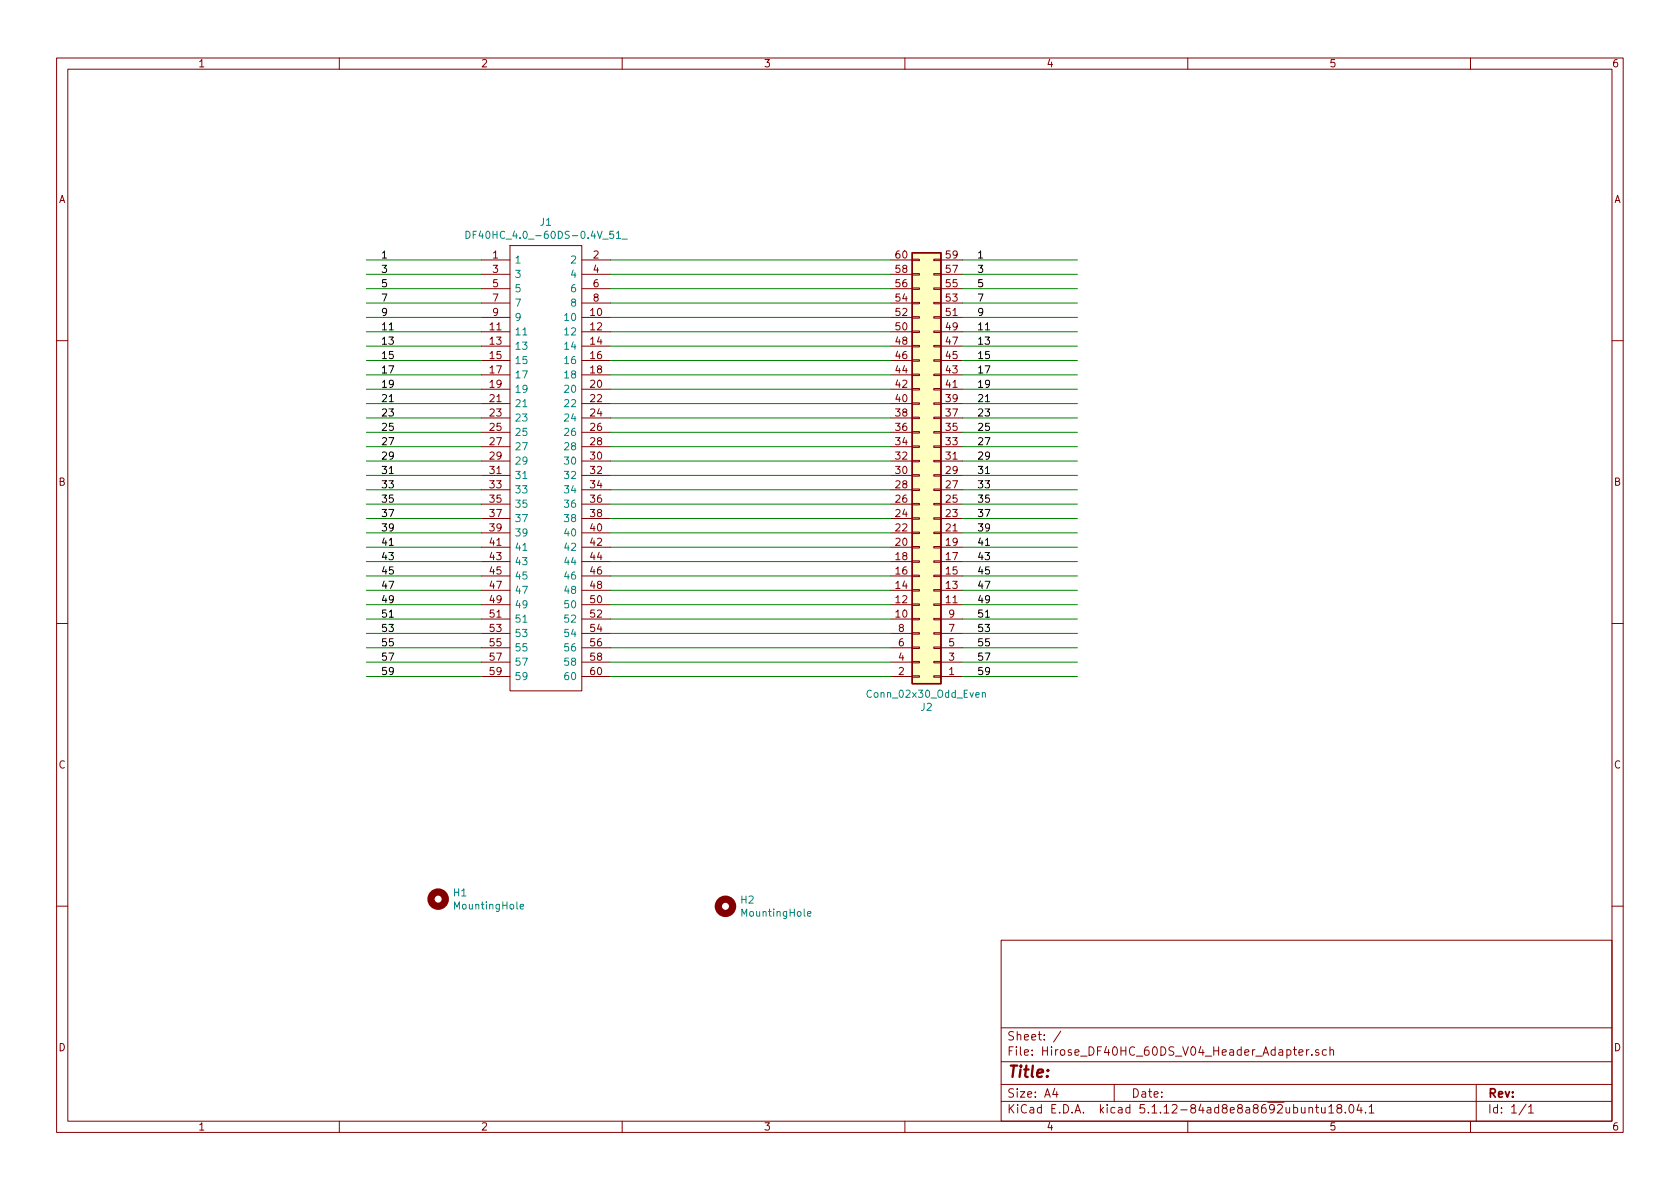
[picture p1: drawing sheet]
EESchema Schematic File Version 4
EELAYER 30 0
EELAYER END
$Descr A4 11693 8268
encoding utf-8
Sheet 1 1
Title ""
Date ""
Rev ""
Comp ""
Comment1 ""
Comment2 ""
Comment3 ""
Comment4 ""
$EndDescr
Wire Wire Line
	4250 1800 6200 1800
Wire Wire Line
	4250 1900 6200 1900
Wire Wire Line
	4250 2000 6200 2000
Wire Wire Line
	4250 2100 6200 2100
Wire Wire Line
	4250 2200 6200 2200
Wire Wire Line
	4250 2300 6200 2300
Wire Wire Line
	4250 2400 6200 2400
Wire Wire Line
	4250 2500 6200 2500
Wire Wire Line
	4250 2600 6200 2600
Wire Wire Line
	4250 2700 6200 2700
Wire Wire Line
	4250 2800 6200 2800
Wire Wire Line
	4250 2900 6200 2900
Wire Wire Line
	4250 3000 6200 3000
Wire Wire Line
	4250 3100 6200 3100
Wire Wire Line
	4250 3200 6200 3200
Wire Wire Line
	4250 3300 6200 3300
Wire Wire Line
	4250 3400 6200 3400
Wire Wire Line
	4250 3500 6200 3500
Wire Wire Line
	4250 3600 6200 3600
Wire Wire Line
	4250 3700 6200 3700
Wire Wire Line
	4250 3800 6200 3800
Wire Wire Line
	4250 3900 6200 3900
Wire Wire Line
	4250 4000 6200 4000
Wire Wire Line
	4250 4100 6200 4100
Wire Wire Line
	4250 4200 6200 4200
Wire Wire Line
	4250 4300 6200 4300
Wire Wire Line
	4250 4400 6200 4400
Wire Wire Line
	4250 4500 6200 4500
Wire Wire Line
	4250 4600 6200 4600
Wire Wire Line
	6200 4700 4250 4700
Text Label 2650 4700 0    50   ~ 0
59
Text Label 2650 4600 0    50   ~ 0
57
Text Label 2650 4500 0    50   ~ 0
55
Text Label 2650 4400 0    50   ~ 0
53
Text Label 2650 4300 0    50   ~ 0
51
Text Label 2650 4200 0    50   ~ 0
49
Text Label 2650 4100 0    50   ~ 0
47
Text Label 2650 4000 0    50   ~ 0
45
Text Label 2650 3900 0    50   ~ 0
43
Text Label 2650 3800 0    50   ~ 0
41
Text Label 2650 3700 0    50   ~ 0
39
Text Label 2650 3600 0    50   ~ 0
37
Text Label 2650 3500 0    50   ~ 0
35
Text Label 2650 3400 0    50   ~ 0
33
Text Label 2650 3300 0    50   ~ 0
31
Text Label 2650 3200 0    50   ~ 0
29
Text Label 2650 3100 0    50   ~ 0
27
Text Label 2650 3000 0    50   ~ 0
25
Text Label 2650 2900 0    50   ~ 0
23
Text Label 2650 2800 0    50   ~ 0
21
Text Label 2650 2700 0    50   ~ 0
19
Text Label 2650 2600 0    50   ~ 0
17
Text Label 2650 2500 0    50   ~ 0
15
Text Label 2650 2400 0    50   ~ 0
13
Text Label 2650 2300 0    50   ~ 0
11
Text Label 2650 2200 0    50   ~ 0
9
Text Label 2650 2100 0    50   ~ 0
7
Text Label 2650 2000 0    50   ~ 0
5
Text Label 2650 1900 0    50   ~ 0
3
Text Label 2650 1800 0    50   ~ 0
1
Wire Wire Line
	3350 4700 2550 4700
Wire Wire Line
	3350 4600 2550 4600
Wire Wire Line
	3350 4500 2550 4500
Wire Wire Line
	3350 4400 2550 4400
Wire Wire Line
	3350 4300 2550 4300
Wire Wire Line
	3350 4200 2550 4200
Wire Wire Line
	3350 4100 2550 4100
Wire Wire Line
	3350 4000 2550 4000
Wire Wire Line
	3350 3900 2550 3900
Wire Wire Line
	3350 3800 2550 3800
Wire Wire Line
	3350 3700 2550 3700
Wire Wire Line
	3350 3600 2550 3600
Wire Wire Line
	3350 3500 2550 3500
Wire Wire Line
	3350 3400 2550 3400
Wire Wire Line
	3350 3300 2550 3300
Wire Wire Line
	3350 3200 2550 3200
Wire Wire Line
	3350 3100 2550 3100
Wire Wire Line
	3350 3000 2550 3000
Wire Wire Line
	3350 2900 2550 2900
Wire Wire Line
	3350 2800 2550 2800
Wire Wire Line
	3350 2700 2550 2700
Wire Wire Line
	3350 2600 2550 2600
Wire Wire Line
	3350 2500 2550 2500
Wire Wire Line
	3350 2400 2550 2400
Wire Wire Line
	3350 2300 2550 2300
Wire Wire Line
	3350 2200 2550 2200
Wire Wire Line
	3350 2100 2550 2100
Wire Wire Line
	3350 2000 2550 2000
Wire Wire Line
	3350 1900 2550 1900
Wire Wire Line
	3350 1800 2550 1800
Text Label 6800 4700 0    50   ~ 0
59
Text Label 6800 4600 0    50   ~ 0
57
Text Label 6800 4500 0    50   ~ 0
55
Text Label 6800 4400 0    50   ~ 0
53
Text Label 6800 4300 0    50   ~ 0
51
Text Label 6800 4200 0    50   ~ 0
49
Text Label 6800 4100 0    50   ~ 0
47
Text Label 6800 4000 0    50   ~ 0
45
Text Label 6800 3900 0    50   ~ 0
43
Text Label 6800 3800 0    50   ~ 0
41
Text Label 6800 3700 0    50   ~ 0
39
Text Label 6800 3600 0    50   ~ 0
37
Text Label 6800 3500 0    50   ~ 0
35
Text Label 6800 3400 0    50   ~ 0
33
Text Label 6800 3300 0    50   ~ 0
31
Text Label 6800 3200 0    50   ~ 0
29
Text Label 6800 3100 0    50   ~ 0
27
Text Label 6800 3000 0    50   ~ 0
25
Text Label 6800 2900 0    50   ~ 0
23
Text Label 6800 2800 0    50   ~ 0
21
Text Label 6800 2700 0    50   ~ 0
19
Text Label 6800 2600 0    50   ~ 0
17
Text Label 6800 2500 0    50   ~ 0
15
Text Label 6800 2400 0    50   ~ 0
13
Text Label 6800 2300 0    50   ~ 0
11
Text Label 6800 2200 0    50   ~ 0
9
Text Label 6800 2100 0    50   ~ 0
7
Text Label 6800 2000 0    50   ~ 0
5
Text Label 6800 1900 0    50   ~ 0
3
Text Label 6800 1800 0    50   ~ 0
1
$Comp
L Mechanical:MountingHole H1
U 1 1
P 3050 6250
F 0 "H1" H 3150 6296 50  0000 L CNN
F 1 "MountingHole" H 3150 6205 50  0000 L CNN
F 2 "MountingHole:MountingHole_3.2mm_M3" H 3050 6250 50  0001 C CNN
F 3 "~" H 3050 6250 50  0001 C CNN
	1    3050 6250
	1    0    0    -1  
$EndComp
$Comp
L Mechanical:MountingHole H2
U 1 1
P 5050 6300
F 0 "H2" H 5150 6346 50  0000 L CNN
F 1 "MountingHole" H 5150 6255 50  0000 L CNN
F 2 "MountingHole:MountingHole_3.2mm_M3" H 5050 6300 50  0001 C CNN
F 3 "~" H 5050 6300 50  0001 C CNN
	1    5050 6300
	1    0    0    -1  
$EndComp
Wire Wire Line
	7500 1800 6700 1800
Wire Wire Line
	7500 1900 6700 1900
Wire Wire Line
	7500 2000 6700 2000
Wire Wire Line
	7500 2100 6700 2100
Wire Wire Line
	7500 2200 6700 2200
Wire Wire Line
	7500 2300 6700 2300
Wire Wire Line
	7500 2400 6700 2400
Wire Wire Line
	7500 2500 6700 2500
Wire Wire Line
	7500 2600 6700 2600
Wire Wire Line
	7500 2700 6700 2700
Wire Wire Line
	7500 2800 6700 2800
Wire Wire Line
	7500 2900 6700 2900
Wire Wire Line
	7500 3000 6700 3000
Wire Wire Line
	7500 3100 6700 3100
Wire Wire Line
	7500 3200 6700 3200
Wire Wire Line
	7500 3300 6700 3300
Wire Wire Line
	7500 3400 6700 3400
Wire Wire Line
	7500 3500 6700 3500
Wire Wire Line
	7500 3600 6700 3600
Wire Wire Line
	7500 3700 6700 3700
Wire Wire Line
	7500 3800 6700 3800
Wire Wire Line
	7500 3900 6700 3900
Wire Wire Line
	7500 4000 6700 4000
Wire Wire Line
	7500 4100 6700 4100
Wire Wire Line
	7500 4200 6700 4200
Wire Wire Line
	7500 4300 6700 4300
Wire Wire Line
	7500 4400 6700 4400
Wire Wire Line
	7500 4500 6700 4500
Wire Wire Line
	7500 4600 6700 4600
Wire Wire Line
	7500 4700 6700 4700
$Comp
L Connector_Generic:Conn_02x30_Odd_Even J2
U 1 1
P 6500 3300
F 0 "J2" H 6550 4917 50  0000 C CNN
F 1 "Conn_02x30_Odd_Even" H 6550 4826 50  0000 C CNN
F 2 "Connector_PinHeader_2.54mm:PinHeader_2x30_P2.54mm_Vertical" H 6500 3300 50  0001 C CNN
F 3 "~" H 6500 3300 50  0001 C CNN
	1    6500 3300
	-1   0    0    1   
$EndComp
$Comp
L DF40HC_4.0_-60DS-0.4V_51_:DF40HC_4.0_-60DS-0.4V_51_ J1
U 1 1
P 3350 1800
F 0 "J1" H 3800 2065 50  0000 C CNN
F 1 "DF40HC_4.0_-60DS-0.4V_51_" H 3800 1974 50  0000 C CNN
F 2 "footprints:DF40C-60DP-0.4V_51_" H 4100 1900 50  0001 L CNN
F 3 "https://www.hirose.com/product/en/products/DF40/DF40HC%284.0%29-60DS-0.4V%2851%29/" H 4100 1800 50  0001 L CNN
F 4 "HIROSE(HRS) - DF40HC(4.0)-60DS-0.4V(51) - CONNECTOR, STACKING, RCPT, 60POS, 2ROW" H 4100 1700 50  0001 L CNN "Description"
F 5 "4.05" H 4100 1600 50  0001 L CNN "Height"
F 6 "Hirose" H 4100 1500 50  0001 L CNN "Manufacturer_Name"
F 7 "DF40HC(4.0)-60DS-0.4V(51)" H 4100 1400 50  0001 L CNN "Manufacturer_Part_Number"
F 8 "DF40HC(4.0)-60DS-0.4V(51)" H 4100 1300 50  0001 L CNN "Arrow Part Number"
F 9 "" H 4100 1200 50  0001 L CNN "Arrow Price/Stock"
F 10 "798-DF4HC4060DS04V51" H 4100 1100 50  0001 L CNN "Mouser Part Number"
F 11 "https://www.mouser.co.uk/ProductDetail/Hirose-Connector/DF40HC40-60DS-04V51?qs=tTj%252BmQ3KZwaX4XEhNHDCqg%3D%3D" H 4100 1000 50  0001 L CNN "Mouser Price/Stock"
	1    3350 1800
	1    0    0    -1  
$EndComp
$EndSCHEMATC
